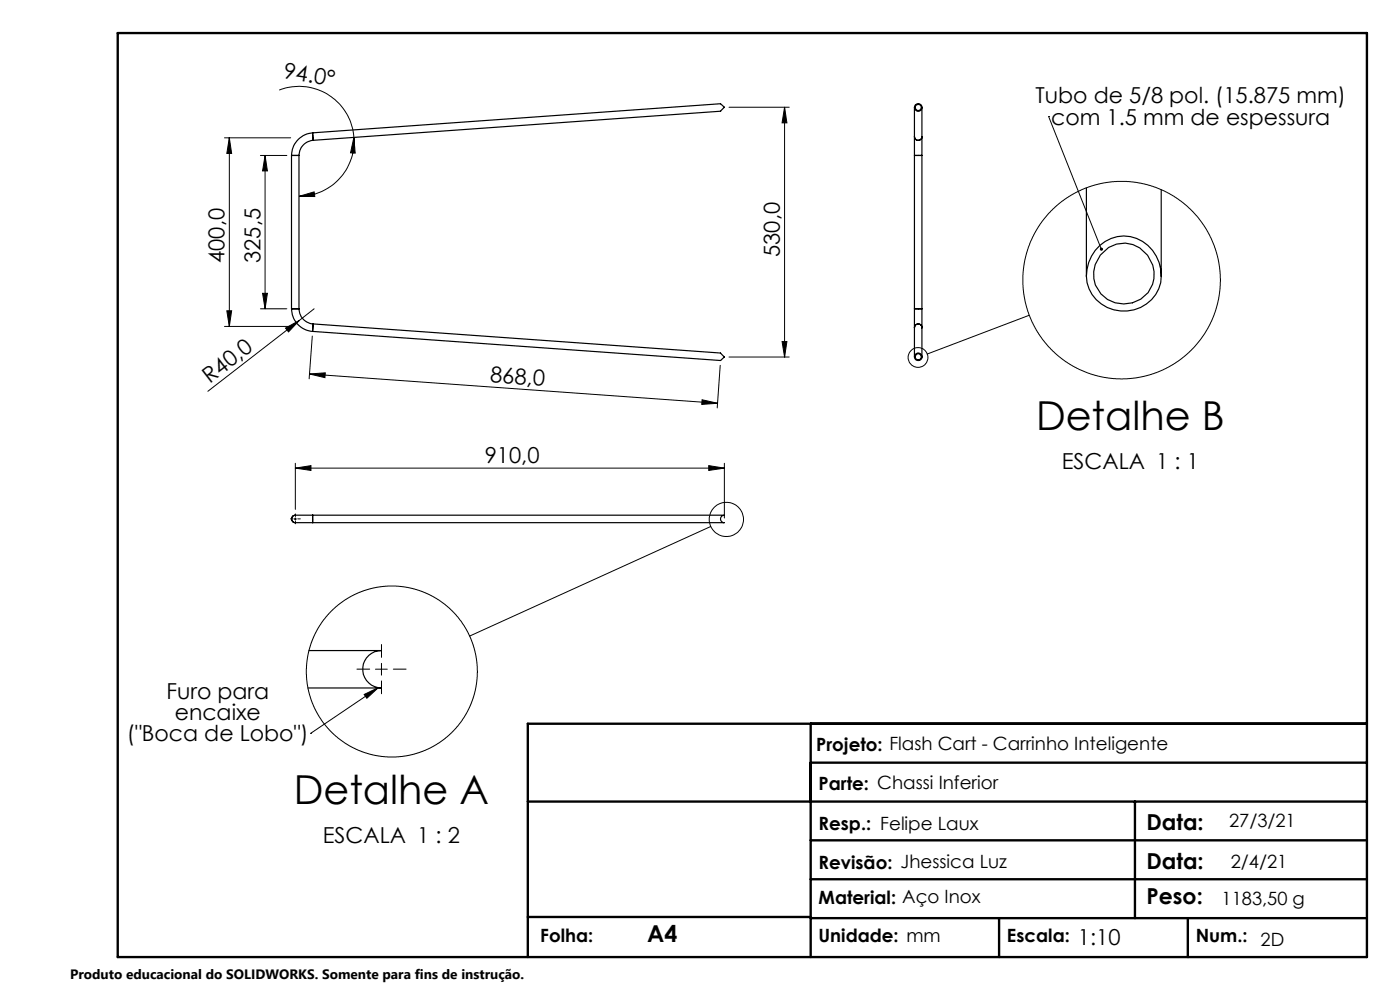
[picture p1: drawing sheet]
<svg xmlns="http://www.w3.org/2000/svg" width="297mm" height="210mm" viewBox="0 0 297 210" stroke-linecap="round" stroke-linejoin="round" font-family="sans-serif">
<g fill="none" stroke="#000" stroke-width=".21">
<path d="M59.2 19.1a11.6 11.6 0 0 1 15.9 10.1M47.6 29.2h14.1M48.6 29.2l.5 3.4h-1zM48.6 29.2v40M55.2 33h5.7M56.2 33l.5 3.3h-1zM56.2 33v32.5M75.1 29.2l.3 3.3-1-.1zM75.1 29.2a11.7 11.7 0 0 1-11.7 12.5M154.7 22.7h12.7M166.4 22.7l.5 3.4h-1zM166.4 22.7v53"/>
<path d="M222.5 24.7h.1M222.5 24.7l11.1 28.2M63.4 41.7l3.2-1 .2 1zM47.6 69.2h14.1M48.1 65.9h1l-.5 3.3zM55.2 65.5h5.7M55.7 62.2h1l-.5 3.3zM60.6 69.6l2.9-1.6-2.3 2.4zM63.5 68l-19.4 15M65.7 79.3l86.5 6.2M65.7 79.3l3.3-.2-.1 1zM66.3 71.3l-.7 9.1"/>
<path d="M66.6 65.5l-3.1 2.5M152.8 77.5l-.6 9M154.7 75.7h12.7M165.9 72.5h1l-.5 3.2zM218.3 66.9l-21.6 8.2M62.7 99.3l3.3-.5v1zM62.7 98.3v9.7M62.7 99.3h91M148.9 84.8l3.3 .7-3.3 .3zM150.4 98.8l3.3 .5-3.3 .5zM153.7 98.3v11.6M62.4 110.1h.5"/>
<path d="M62.7 109.8v.5M150.8 111.7l-51.2 23.2M65.9 155.6h.1M77.3 147.3l3-1.4-2.5 2.2zM79.7 141.9h2.5M80.3 145.9l-14.4 9.7M80.9 140.7v2.5"/>
<circle cx="237.9" cy="59.4" r="21"/>
<circle cx="194.8" cy="75.8" r="2.1"/>
<circle cx="154.1" cy="110.2" r="3.6"/>
<circle cx="83.1" cy="142.4" r="18.1"/>
</g>
<path d="M62.2 110.1h-.6M62.7 109.6v-.6M62.7 110.6v.5M63.2 110.1h.5M80.9 139.4v-2.7M78.4 141.9h-2.7M80.9 144.4v2.8M83.4 141.9h2.8" fill="none" stroke="#000" stroke-width=".21" stroke-dasharray="15.2 1.3 1.3 1.3"/>
<path d="M25 7h265v196h-265zM172 153.5v49.5M290 153.5h-178v49.5M112 170h178M172 161.8h118M172 178.3h118M240.8 170v24.8M112 194.5h60M172 194.8h118M172 186.5h118M211.9 194.8v8.2M252 194.8v8.2" fill="none" stroke="#000" stroke-width=".5"/>
<g fill="#000">
<path d="M60.6 69.6l2.9-1.6-2.3 2.4z"/>
<path d="M56.2 33l.5 3.3h-1zM55.7 62.2h1l-.5 3.3zM48.6 29.2l.5 3.4h-1zM48.1 65.9h1l-.5 3.3zM166.4 22.7l.5 3.4h-1zM165.9 72.5h1l-.5 3.2z"/>
<path d="M63.4 41.7l3.2-1 .2 1zM75.1 29.2l.3 3.3-1-.1z"/>
<path d="M65.7 79.3l3.3-.2-.1 1zM148.9 84.8l3.3 .7-3.3 .3z"/>
<path d="M62.7 99.3l3.3-.5v1zM150.4 98.8l3.3 .5-3.3 .5z"/>
<path d="M77.3 147.3l3-1.4-2.5 2.2zM233.4 52.7l-.1 .1a.33 .33 0 0 0 .1 .3 .33 .33 0 0 0 .4 .1l-.2-.3 .2 .3a.35 .35 0 0 0 .1-.6 .35 .35 0 0 0-.5 .1z"/>
</g>
<g fill="none" stroke="#000" stroke-width=".25">
<path d="M61.8 33h1.6M61.8 33v32.5M63.4 33v32.5M66.3 28.2a4.8 4.8 0 0 0-4.5 4.8M66.3 28.2l.1 1.6M66.3 28.2l86.6-6.2 .8 .7-.8 .9-86.5 6.2M66.4 29.8a3.3 3.3 0 0 0-3 3.2M194 29v4M194 33h1.6M194 29a.79 .79 0 0 0 .8 .8 .79 .79 0 0 0 .8-.8M194 22.7a.8 .8 0 0 0 .8 .9 .8 .8 0 0 0 .8-.9M194 22.7a.8 .8 0 0 1 .8-.7 .8 .8 0 0 1 .8 .7"/>
<path d="M194 22.7v6.3M194 33v32.5M195.6 29v4M195.6 22.7v6.3M195.6 33v32.5M230.5 39.9v18.7M230.5 58.6a8.1 8.1 0 0 1 10.6-8 8.4 8.4 0 0 1 5.2 8M230.5 58.6a8 8 0 0 0 5.3 7 8 8 0 0 0 8.5-2 7.1 7.1 0 0 0 2-5M246.3 40.2v18.4M61.8 65.5a4.8 4.8 0 0 0 4.5 4.8M61.8 65.5h1.6M63.4 65.5a3.3 3.3 0 0 0 3 3.2"/>
<path d="M66.4 68.7l-.1 1.6M66.4 68.7l86.5 6.2 .8 .8-.8 .8-86.6-6.2M194 65.5v4M194 69.5a.79 .79 0 0 1 .8-.8 .79 .79 0 0 1 .8 .8M194 75.7a.8 .8 0 0 1 .8-.8 .8 .8 0 0 1 .8 .8M194 75.7a.8 .8 0 0 0 .8 .8 .8 .8 0 0 0 .8-.8M194 65.5h1.6M194 69.5v6.2M195.6 65.5v4M195.6 69.5v6.2M62.7 109.3h3.7M62.7 110.9h3.7"/>
<path d="M62.7 109.3a.79 .79 0 0 0-.9 .8 .79 .79 0 0 0 .9 .8M62.7 109.3a.79 .79 0 0 0-.8 .8 .79 .79 0 0 0 .8 .8M66.4 109.3v1.6M66.4 109.3h87.3a.79 .79 0 0 0-.8 .8 .79 .79 0 0 0 .8 .8h-87.3M65.5 138h15.4a4 4 0 0 0-3.9 4 4 4 0 0 0 3.9 3.9h-15.6"/>
<circle cx="194.8" cy="22.8" r=".64"/>
<circle cx="238.4" cy="58.1" r="6.4"/>
<circle cx="194.8" cy="75.7" r=".63"/>
</g>
<g font-size="8.5">
<text x="219.8" y="91.2">Detalhe B</text>
<text x="62.3" y="170.6">Detalhe A</text>
</g>
<text font-size="4.9" x="137.3" y="199.9">A4</text>
<g font-size="4.7">
<text x="60" y="16.6" transform="rotate(9 60 16.6)">94.0°</text>
<text x="219.7" y="21.9">Tubo de 5/8 pol. (15.875 mm)</text>
<text x="223" y="26.5">com 1.5 mm de espessura</text>
<text x="47.6" y="55.8" transform="rotate(-90 47.6 55.8)">400,0</text>
<text x="55.2" y="55.8" transform="rotate(-90 55.2 55.8)">325,5</text>
<text x="165.4" y="54.5" transform="rotate(-90 165.4 54.5)">530,0</text>
<text x="44.5" y="81.4" transform="rotate(-38 44.5 81.4)">R40,0</text>
<text x="103.9" y="81" transform="rotate(4 103.9 81)">868,0</text>
<text x="102.8" y="98.3">910,0</text>
<text x="225.3" y="99.4">ESCALA 1 : 1</text>
<text x="35.3" y="148.2">Furo para</text>
<text x="37.1" y="152.8">encaixe</text>
<text x="26.9" y="157.3">(&quot;Boca de Lobo&quot;)</text>
<text x="68.5" y="178.8">ESCALA 1 : 2</text>
<text x="243.2" y="176.1">Data:</text>
<text x="243.2" y="184.4">Data:</text>
<text x="243.2" y="191.7">Peso:</text>
<text x="228.7" y="200.5">1:10</text>
</g>
<g font-size="3.9">
<text x="173.1" y="159.2">Projeto: Flash Cart - Carrinho Inteligente</text>
<text x="173.7" y="167.6">Parte: Chassi Inferior</text>
<text x="173.7" y="176.1">Resp.: Felipe Laux</text>
<text x="260.7" y="175.4">27/3/21</text>
<text x="173.7" y="184.4">Revisão: Jhessica Luz</text>
<text x="261.1" y="184.2">2/4/21</text>
<text x="173.7" y="191.7">Material: Aço Inox</text>
<text x="259.2" y="192">1183,50 g</text>
<text x="114.6" y="199.9">Folha:</text>
<text x="173.7" y="199.9">Unidade: mm</text>
<text x="213.6" y="199.9">Escala:</text>
<text x="253.7" y="199.9">Num.:</text>
<text x="267.4" y="200.6">2D</text>
</g>
<text font-size="2.9" x="14.9" y="207.6">Produto educacional do SOLIDWORKS. Somente para fins de instrução.</text>
</svg>
